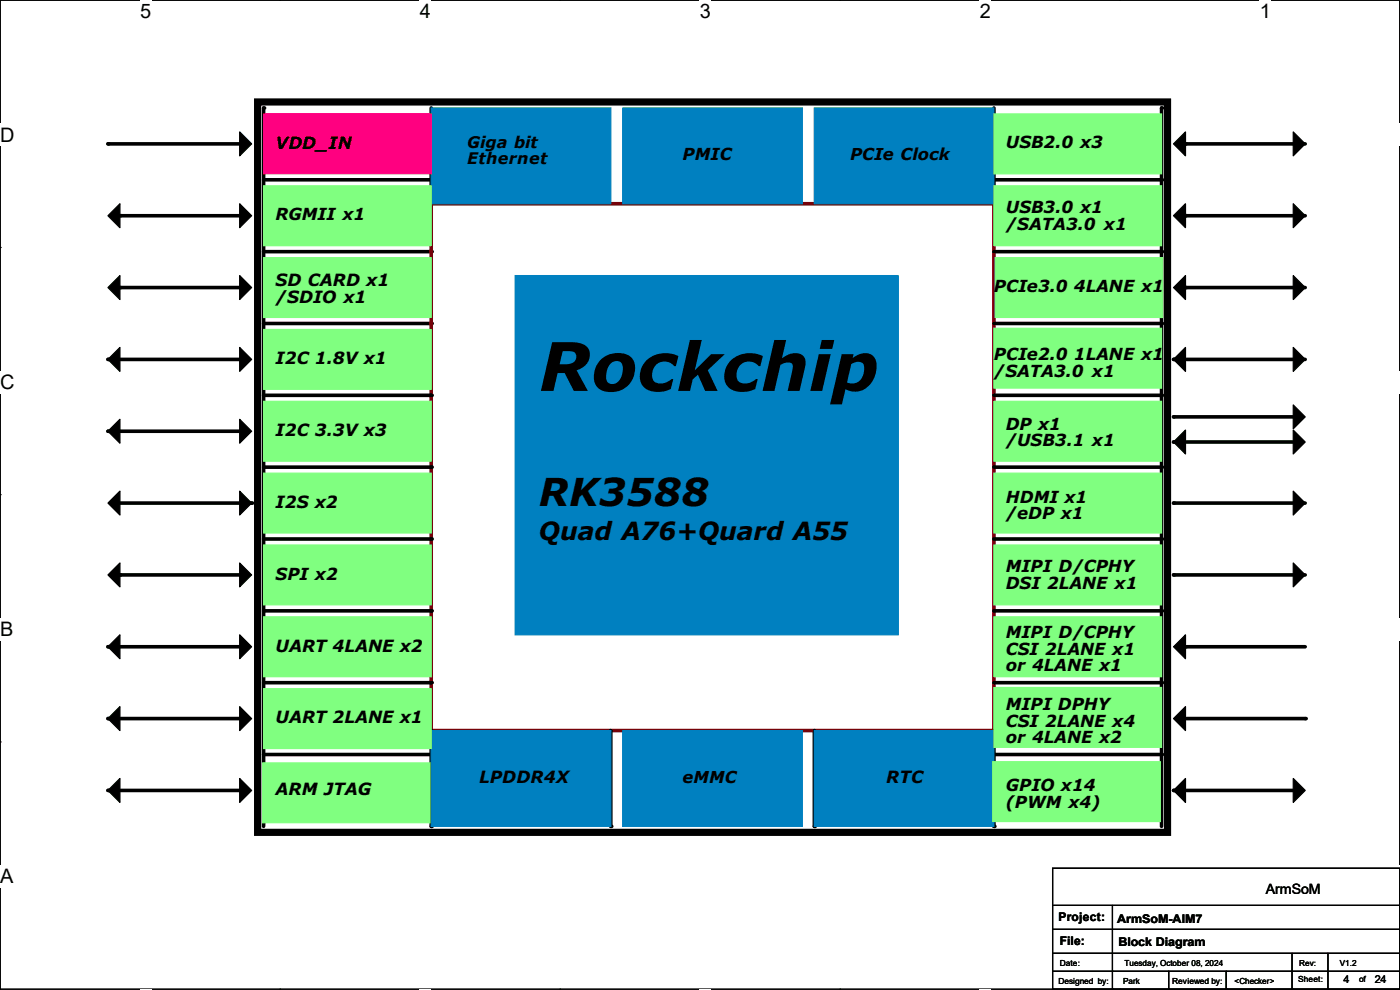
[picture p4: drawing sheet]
<svg xmlns="http://www.w3.org/2000/svg" width="297mm" height="210mm" viewBox="0 0 297 210" stroke-linecap="round" stroke-linejoin="round" font-family="sans-serif">
<path d="M0 0h297v209.8h-297z" fill="none" stroke="#000" stroke-width=".25"/>
<g fill="#fff">
<path d="M29.7 0h2.4v4.8h-2.4z"/>
<path d="M29.7 209.8h2.4v.2h-2.4z"/>
</g>
<path d="M59.4 0h.1M59.4 209.8h.1" fill="none" stroke="#000" stroke-width=".25"/>
<g fill="#fff">
<path d="M89.1 0h2.3v4.8h-2.3z"/>
<path d="M89.1 209.8h2.3v.2h-2.3z"/>
</g>
<path d="M118.8 0h.1M118.8 209.8h.1" fill="none" stroke="#000" stroke-width=".25"/>
<g fill="#fff">
<path d="M148.5 0h2.3v4.8h-2.3z"/>
<path d="M148.5 209.8h2.3v.2h-2.3z"/>
</g>
<path d="M178.2 0h.1M178.2 209.8h.1" fill="none" stroke="#000" stroke-width=".25"/>
<g fill="#fff">
<path d="M207.9 0h2.3v4.8h-2.3z"/>
<path d="M207.9 209.8h2.3v.2h-2.3z"/>
</g>
<path d="M237.6 0h.1M237.6 209.8h.1" fill="none" stroke="#000" stroke-width=".25"/>
<g fill="#fff">
<path d="M267.3 0h2.3v4.8h-2.3z"/>
<path d="M267.3 209.8h2.3v.2h-2.3z"/>
<path d="M0 26.2h3.1v4.8h-3.1z"/>
<path d="M297 26.2v4.8z"/>
<path d="M0 78.7h3.1v4.7h-3.1z"/>
<path d="M297 78.7v4.7z"/>
</g>
<path d="M0 52.5h.1M297 52.5h.1" fill="none" stroke="#000" stroke-width=".25"/>
<g fill="#fff">
<path d="M0 131.1h2.9v4.8h-2.9z"/>
<path d="M297 131.1v4.8z"/>
</g>
<path d="M0 104.9h.1M297 104.9h.1" fill="none" stroke="#000" stroke-width=".25"/>
<g fill="#fff">
<path d="M0 183.6h2.9v4.7h-2.9z"/>
<path d="M296.9 183.6h.1v4.7h-.1z"/>
</g>
<g fill="none" stroke="#000" stroke-width=".25">
<path d="M0 157.4h.1M297 157.4h.1M223.3 184.2h73.7v25.6h-73.7zM223.3 192.1h73.7M223.3 197.1h73.7M236 192.1v17.7M297 192.1h.1M297 197.1h.1M223.3 202.2h73.7M223.3 206h73.7M236 209.8h.1M247.9 209.8h.1"/>
<path d="M247.9 206v3.8M260.1 209.8h.1M260.1 206v3.8M274.1 209.8h.1M274.1 202.2v7.6M281.7 209.8h.1M281.7 202.2v7.6M297 202.2h.1M297 206h.1"/>
</g>
<g fill="none" stroke="#000" stroke-width=".76">
<path d="M22.9 30.5h27.9M55.9 38.1h35.6M55.9 22.9v152.4M91.5 22.9v20.3M210.9 22.9v20.3M210.9 38.1h35.5M246.4 22.9v152.4M251.5 30.5h25.4M25.4 45.8h25.4M55.9 53.4h35.6M210.9 53.4h35.5M251.5 45.8h25.4"/>
<path d="M22.9 76.2h27.9M25.4 61h25.4M55.9 68.6h35.6M210.9 68.6h35.5M249 76.2h27.9M251.5 61h25.4M22.9 91.5h27.9M55.9 83.9h35.6M55.9 99.1h35.6M210.9 83.9h35.5M210.9 99.1h35.5M249 93.8h25.4"/>
<path d="M249 88.4h25.4M25.4 106.7h28M55.9 114.3h35.6M210.9 114.3h35.5M249 106.7h27.9M22.9 137.2h27.9M25.4 122h25.4M55.9 129.6h35.6M210.9 129.6h35.5M249 122h27.9M251.5 137.2h25.4M22.9 152.4h27.9"/>
<path d="M55.9 144.8h35.6M91.5 155v20.3M129.6 155v20.3M172.8 155v20.3M210.9 155v20.3M210.9 144.8h35.5M251.5 152.4h25.4M22.9 167.7h27.9M55.9 160.1h35.6M210.9 160.1h35.5M249 167.7h25.4"/>
</g>
<g fill="#000">
<circle cx="22.9" cy="30.5" r=".38"/>
<circle cx="55.9" cy="22.9" r=".38"/>
<circle cx="91.5" cy="38.1" r=".38"/>
<circle cx="246.4" cy="22.9" r=".38"/>
<circle cx="246.4" cy="38.1" r=".38"/>
<circle cx="251.5" cy="30.5" r=".38"/>
<circle cx="25.4" cy="45.8" r=".38"/>
<circle cx="91.5" cy="53.4" r=".38"/>
<circle cx="91.5" cy="43.2" r=".38"/>
<circle cx="210.9" cy="43.2" r=".38"/>
<circle cx="246.4" cy="53.4" r=".38"/>
<circle cx="251.5" cy="45.8" r=".38"/>
<circle cx="22.9" cy="76.2" r=".38"/>
<circle cx="25.4" cy="61" r=".38"/>
<circle cx="91.5" cy="68.6" r=".38"/>
<circle cx="246.4" cy="68.6" r=".38"/>
<circle cx="249" cy="76.2" r=".38"/>
<circle cx="251.5" cy="61" r=".38"/>
<circle cx="22.9" cy="91.5" r=".38"/>
<circle cx="91.5" cy="83.9" r=".38"/>
<circle cx="91.5" cy="99.1" r=".38"/>
<circle cx="246.4" cy="99.1" r=".38"/>
<circle cx="246.4" cy="83.9" r=".38"/>
<circle cx="249" cy="88.4" r=".38"/>
<circle cx="249" cy="93.8" r=".38"/>
<circle cx="53.4" cy="106.7" r=".38"/>
<circle cx="91.5" cy="114.3" r=".38"/>
<circle cx="246.4" cy="114.3" r=".38"/>
<circle cx="249" cy="106.7" r=".38"/>
<circle cx="22.9" cy="137.2" r=".38"/>
<circle cx="25.4" cy="122" r=".38"/>
<circle cx="91.5" cy="129.6" r=".38"/>
<circle cx="246.4" cy="129.6" r=".38"/>
<circle cx="249" cy="122" r=".38"/>
<circle cx="251.5" cy="137.2" r=".38"/>
<circle cx="22.9" cy="152.4" r=".38"/>
<circle cx="91.5" cy="144.8" r=".38"/>
<circle cx="246.4" cy="144.8" r=".38"/>
<circle cx="276.9" cy="152.4" r=".38"/>
<circle cx="22.9" cy="167.7" r=".38"/>
<circle cx="91.5" cy="175.3" r=".38"/>
<circle cx="91.5" cy="160.1" r=".38"/>
<circle cx="129.6" cy="175.3" r=".38"/>
<circle cx="172.8" cy="175.3" r=".38"/>
<circle cx="210.9" cy="175.3" r=".38"/>
<circle cx="246.4" cy="160.1" r=".38"/>
<circle cx="249" cy="167.7" r=".38"/>
</g>
<g fill="#000" stroke="#000" stroke-width=".25">
<path d="M50.8 28l2.6 2.5-2.6 2.6z" fill-rule="evenodd"/>
<path d="M251.5 28v5.1l-2.5-2.6z" fill-rule="evenodd"/>
<path d="M274.4 28l2.5 2.5-2.5 2.6z" fill-rule="evenodd"/>
<path d="M25.4 43.2v5.1l-2.5-2.5z" fill-rule="evenodd"/>
<path d="M50.8 43.2l2.6 2.6-2.6 2.5z" fill-rule="evenodd"/>
<path d="M251.5 43.2v5.1l-2.5-2.5z" fill-rule="evenodd"/>
<path d="M274.4 43.2l2.5 2.6-2.5 2.5z" fill-rule="evenodd"/>
<path d="M22.9 61l2.5-2.5v5z" fill-rule="evenodd"/>
<path d="M25.4 73.7v5.1l-2.5-2.6z" fill-rule="evenodd"/>
<path d="M50.8 58.5l2.6 2.5-2.6 2.5z" fill-rule="evenodd"/>
<path d="M50.8 73.7l2.6 2.5-2.6 2.6z" fill-rule="evenodd"/>
<path d="M251.5 58.5v5l-2.5-2.5z" fill-rule="evenodd"/>
<path d="M251.5 73.7v5.1l-2.5-2.6z" fill-rule="evenodd"/>
<path d="M254 76.2h22.9l-2.5 2.6v-5.1l2.5 2.5z" fill-rule="evenodd"/>
<path d="M274.4 58.5l2.5 2.5-2.5 2.5z" fill-rule="evenodd"/>
<path d="M25.4 88.9v5.1l-2.5-2.5z" fill-rule="evenodd"/>
<path d="M50.8 88.9l2.6 2.6-2.6 2.5z" fill-rule="evenodd"/>
<path d="M251.5 91.2v5.1l-2.5-2.5z" fill-rule="evenodd"/>
<path d="M274.4 91.2l2.5 2.6-2.5 2.5z" fill-rule="evenodd"/>
<path d="M274.4 85.9l2.5 2.5-2.5 2.6z" fill-rule="evenodd"/>
<path d="M22.9 106.7l2.5-2.5v5.1z" fill-rule="evenodd"/>
<path d="M50.8 104.2l2.6 2.5-2.6 2.6z" fill-rule="evenodd"/>
<path d="M274.4 104.2l2.5 2.5-2.5 2.6z" fill-rule="evenodd"/>
<path d="M25.4 119.4v5.1l-2.5-2.5z" fill-rule="evenodd"/>
<path d="M25.4 134.7v5l-2.5-2.5z" fill-rule="evenodd"/>
<path d="M50.8 119.4l2.6 2.6-2.6 2.5z" fill-rule="evenodd"/>
<path d="M50.8 134.7l2.6 2.5-2.6 2.5z" fill-rule="evenodd"/>
<path d="M251.5 134.7v5l-2.5-2.5z" fill-rule="evenodd"/>
<path d="M274.4 119.4l2.5 2.6-2.5 2.5z" fill-rule="evenodd"/>
<path d="M22.9 152.4l2.5-2.5v5.1z" fill-rule="evenodd"/>
<path d="M50.8 149.9l2.6 2.5-2.6 2.6z" fill-rule="evenodd"/>
<path d="M251.5 149.9v5.1l-2.5-2.6z" fill-rule="evenodd"/>
<path d="M25.4 165.1v5.1l-2.5-2.5z" fill-rule="evenodd"/>
<path d="M50.8 165.1l2.6 2.6-2.6 2.5z" fill-rule="evenodd"/>
<path d="M251.5 165.1v5.1l-2.5-2.5z" fill-rule="evenodd"/>
<path d="M274.4 165.1l2.5 2.6-2.5 2.5z" fill-rule="evenodd"/>
<circle cx="114.3" cy="129.8" r="2.52"/>
</g>
<path d="M54.7 21.6h193v155h-193z" fill="none" stroke="#000" stroke-width="1.5"/>
<g fill="#0080c0" stroke="#0080c0" stroke-width=".25">
<path d="M109.3 58.5h81.2v76.2h-81.2z" fill-rule="evenodd"/>
<path d="M172.8 155h38.1v20.3h-38.1z" fill-rule="evenodd"/>
<path d="M91.5 155h38.1v20.3h-38.1z" fill-rule="evenodd"/>
<path d="M91.5 22.9h38.1v20.3h-38.1z" fill-rule="evenodd"/>
<path d="M172.8 22.9h38.1v20.3h-38.1z" fill-rule="evenodd"/>
<path d="M132.1 22.9h38.1v20.3h-38.1z" fill-rule="evenodd"/>
<path d="M132.1 155h38.1v20.3h-38.1z" fill-rule="evenodd"/>
</g>
<path d="M91.5 43.2h119.4v111.8h-119.4z" fill="none" stroke="#800000" stroke-width=".76"/>
<g fill="#80ff80" stroke="#80ff80" stroke-width=".25">
<path d="M55.9 39.4h35.6v12.7h-35.6z" fill-rule="evenodd"/>
<path d="M55.9 54.7h35.6v12.7h-35.6z" fill-rule="evenodd"/>
<path d="M55.9 69.9h35.6v12.7h-35.6z" fill-rule="evenodd"/>
<path d="M55.9 85.1h35.6v12.7h-35.6z" fill-rule="evenodd"/>
<path d="M55.9 100.4h35.6v12.7h-35.6z" fill-rule="evenodd"/>
<path d="M55.9 115.6h35.6v12.7h-35.6z" fill-rule="evenodd"/>
<path d="M55.9 130.9h35.6v12.7h-35.6z" fill-rule="evenodd"/>
<path d="M55.9 146.1h35.6v12.7h-35.6z" fill-rule="evenodd"/>
<path d="M55.7 161.8h35.5v12.7h-35.5z" fill-rule="evenodd"/>
<path d="M210.9 24.2h35.5v12.7h-35.5z" fill-rule="evenodd"/>
<path d="M210.9 39.4h35.5v12.7h-35.5z" fill-rule="evenodd"/>
<path d="M211.1 54.7h35.6v12.7h-35.6z" fill-rule="evenodd"/>
<path d="M210.9 69.6h35.5v12.7h-35.5z" fill-rule="evenodd"/>
<path d="M210.9 85.1h35.5v12.7h-35.5z" fill-rule="evenodd"/>
<path d="M210.9 100.4h35.5v12.7h-35.5z" fill-rule="evenodd"/>
<path d="M210.9 115.6h35.5v12.7h-35.5z" fill-rule="evenodd"/>
<path d="M210.9 130.9h35.5v12.7h-35.5z" fill-rule="evenodd"/>
<path d="M210.9 145.8h35.5v12.7h-35.5z" fill-rule="evenodd"/>
<path d="M210.6 161.6h35.6v12.7h-35.6z" fill-rule="evenodd"/>
</g>
<path d="M55.9 24.2h35.6v12.7h-35.6z" fill-rule="evenodd" fill="#ff0080" stroke="#ff0080" stroke-width=".25"/>
<text font-size="14.2" x="114.3" y="82.9">Rockchip</text>
<text font-size="8.1" x="114.3" y="107.3">RK3588</text>
<text font-size="5.3" x="114.3" y="114.6">Quad A76+Quard A55</text>
<g font-size="4.2">
<text x="29.7" y="3.9">5</text>
<text x="89.1" y="3.9">4</text>
<text x="148.5" y="3.9">3</text>
<text x="207.9" y="3.9">2</text>
<text x="267.3" y="3.9">1</text>
<text x="0" y="30.1">D</text>
<text x="0" y="82.5">C</text>
<text x="0" y="135">B</text>
<text x="0" y="187.4">A</text>
<text x="297" y="187.4">A</text>
</g>
<g font-size="3.6">
<text x="58.5" y="31.5">VDD_IN</text>
<text x="58.5" y="60.7">SD CARD x1</text>
<text x="58.5" y="64.3">/SDIO x1</text>
<text x="58.5" y="77.3">I2C 1.8V x1</text>
<text x="58.5" y="92.5">I2C 3.3V x3</text>
<text x="58.5" y="107.7">I2S x2</text>
<text x="58.5" y="138.2">UART 4LANE x2</text>
<text x="58.5" y="153.5">UART 2LANE x1</text>
<text x="101.6" y="166.2">LPDDR4X</text>
<text x="188" y="166.2">RTC</text>
<text x="58.5" y="168.7">ARM JTAG</text>
</g>
<g font-size="3.5">
<text x="144.8" y="34">PMIC</text>
<text x="180.4" y="34">PCIe Clock</text>
<text x="213.4" y="31.5">USB2.0 x3</text>
<text x="58.5" y="46.7">RGMII x1</text>
<text x="213.4" y="45.2">USB3.0 x1</text>
<text x="213.4" y="48.7">/SATA3.0 x1</text>
<text x="210.9" y="62">PCIe3.0 4LANE x1</text>
<text x="210.9" y="76.5">PCIe2.0 1LANE x1</text>
<text x="210.9" y="80">/SATA3.0 x1</text>
<text x="213.4" y="91.2">DP x1</text>
<text x="213.4" y="94.7">/USB3.1 x1</text>
<text x="213.4" y="106.7">HDMI x1</text>
<text x="213.4" y="110.2">/eDP x1</text>
<text x="58.5" y="122.9">SPI x2</text>
<text x="213.4" y="121.4">MIPI D/CPHY</text>
<text x="213.4" y="124.9">DSI 2LANE x1</text>
<text x="213.4" y="135.4">MIPI D/CPHY</text>
<text x="213.4" y="138.9">CSI 2LANE x1</text>
<text x="213.4" y="142.4">or 4LANE x1</text>
<text x="213.4" y="150.6">MIPI DPHY</text>
<text x="213.4" y="154.1">CSI 2LANE x4</text>
<text x="213.4" y="157.6">or 4LANE x2</text>
<text x="144.8" y="166.1">eMMC</text>
<text x="213.4" y="167.9">GPIO x14</text>
<text x="213.4" y="171.4">(PWM x4)</text>
</g>
<g font-size="3.4">
<text x="99.1" y="31.4">Giga bit</text>
<text x="99.1" y="34.8">Ethernet</text>
</g>
<text font-size="3" x="268.5" y="189.7">ArmSoM</text>
<g font-size="2.5">
<text x="224.6" y="195.5">Project:</text>
<text x="237" y="195.7">ArmSoM-AIM7</text>
<text x="224.8" y="200.5">File:</text>
<text x="237.3" y="200.8">Block Diagram</text>
</g>
<g font-size="2.3">
<text x="285" y="208.6">4</text>
<text x="291.6" y="208.6">24</text>
</g>
<g font-size="1.8">
<text x="224.6" y="208.7">Designed by:</text>
<text x="224.8" y="204.9">Date:</text>
<text x="238.3" y="208.7">Park</text>
<text x="238.5" y="204.9">Tuesday, October 08, 2024</text>
<text x="248.7" y="208.7">Reviewed by:</text>
<text x="261.9" y="208.7">&lt;Checker&gt;</text>
<text x="275.4" y="208.4">Sheet:</text>
<text x="284.3" y="204.9">V1.2</text>
<text x="288.3" y="208.4">of</text>
</g>
<text font-size="1.7" x="275.6" y="204.9">Rev:</text>
</svg>
